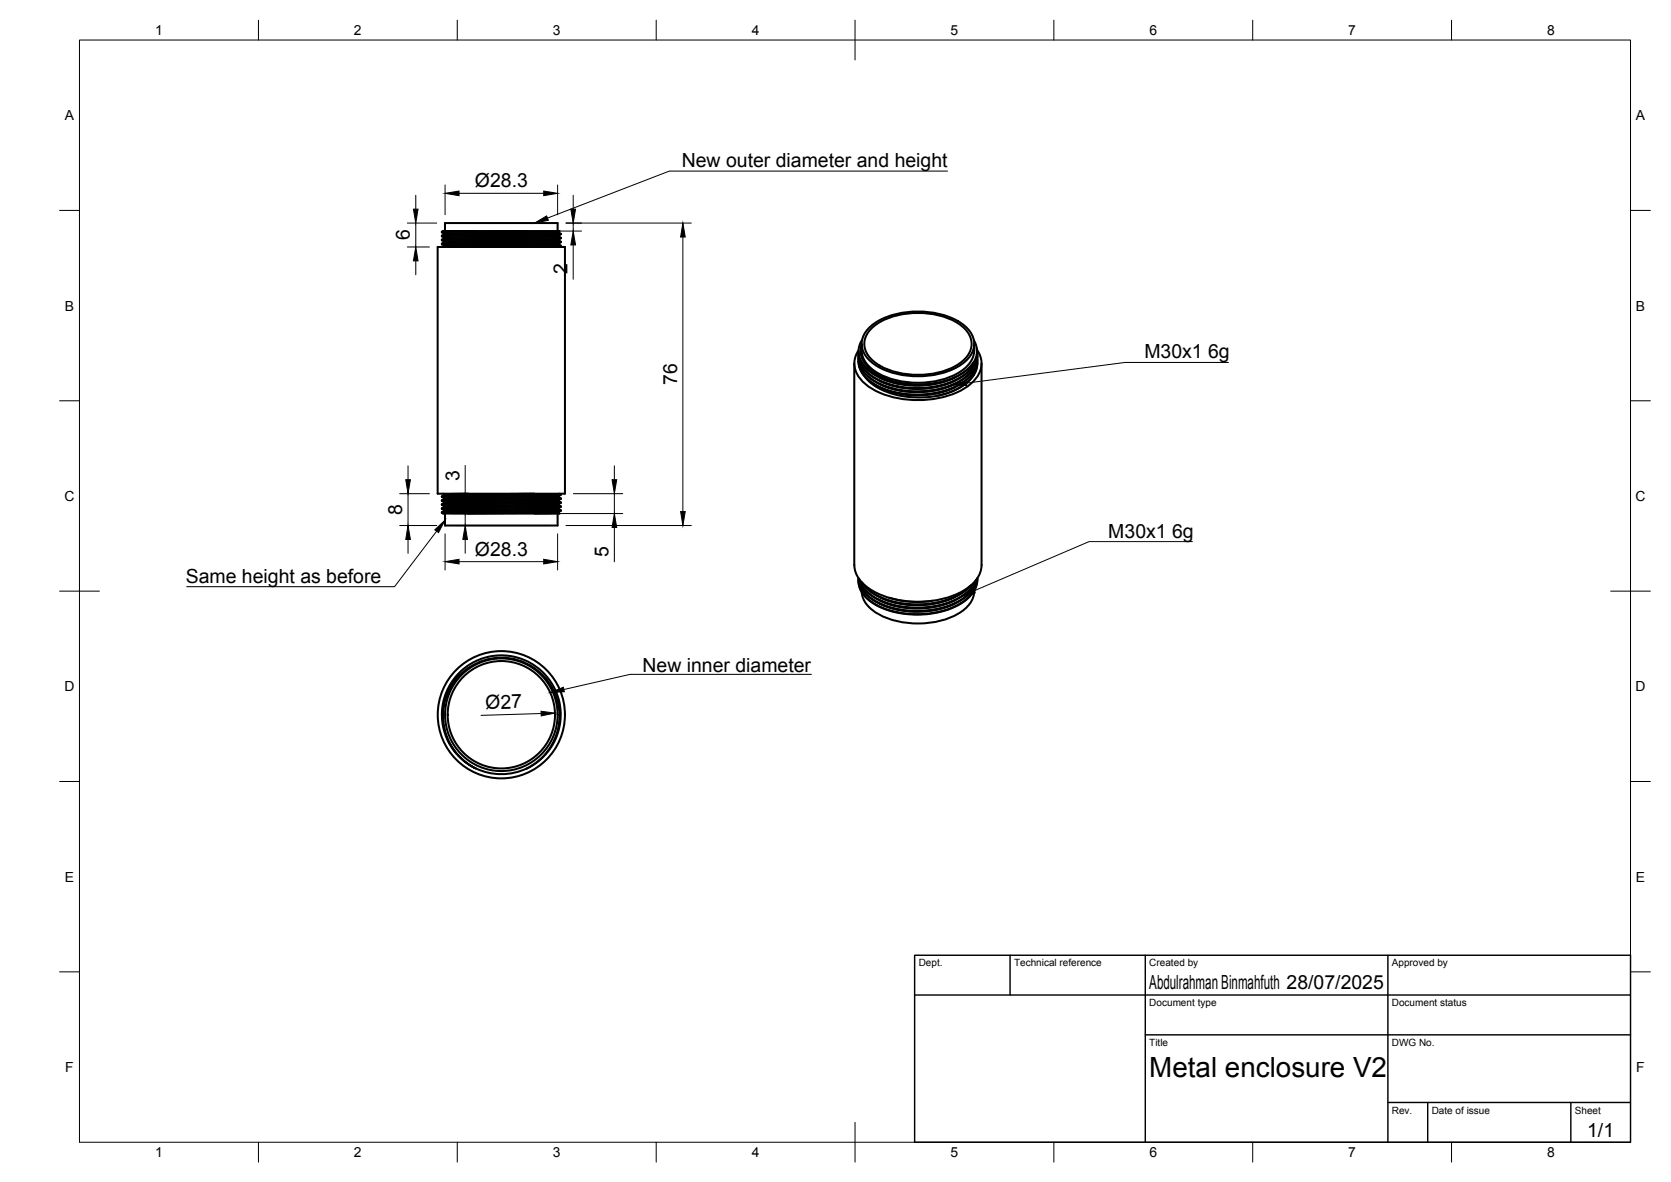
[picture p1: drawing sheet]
<svg xmlns="http://www.w3.org/2000/svg" width="420mm" height="297mm" viewBox="0 0 420 297" stroke-linecap="round" stroke-linejoin="round" font-family="sans-serif">
<!-- layer: Visible -->
<g fill="none" stroke="#000" stroke-width=".51">
<path d="M111.1 58.2l.3-.1h8.3zM111.1 59.4l.6 .3M111.1 58.4l.6 .3M111.1 58.2v.2M111.1 59.2v.2M111.7 58.7v.2M111.7 59.7v.2M111.7 58.9l-.6 .3M111.7 59.9l-.6 .3M111.9 58.1v-2h28.3v2M119.7 58.1h12.7M132.4 58.1h8.3l-.3 .1"/>
<path d="M132.4 58.1l-21.3 .3M140.4 59.2l-28.7 .5M140.4 58.2l-28.7 .5M140.4 59.4l-28.7 .5M140.4 58.4l-28.7 .5M140.4 58.2v.2M140.4 59.2v.2M140.4 59.4l.6 .3M140.4 58.4l.6 .3M141 59.7l-29.9 .5M141 59.9l-29.9 .5M141 58.9l-29.9 .5"/>
<path d="M141 58.7l-29.9 .5M141 59.9l-.6 .3M141 58.9l-.6 .3M141 58.7v.2M141 59.7v.2M110 62.1h32v62h-32zM111.1 60.2l.6 .5M111.7 60.9l-.6 .5M111.7 60.7v.2M111.7 61.7v.2M111.7 61.9l-.3 .2M140.4 61.2l-28.7 .5"/>
<path d="M140.4 60.2l-28.7 .5M140.4 61.4l-28.7 .5M140.4 60.4l-28.7 .5M140.4 60.2v.2M140.4 61.4l.6 .3M140.4 60.4l.6 .3M141 61.9l-8.6 .2M141 60.9l-29.9 .5 .6 .3M141 60.7l-29.9 .5M141 61.7l-21.3 .4M141 61.9l-.3 .2M141 60.9l-.6 .3v.2"/>
<path d="M141 60.7v.2M141 61.7v.2M214.8 91.3v50.7a8.3 8.3 0 0 0 5.3 6.8 25 25 0 0 0 22.6-.6 7.9 7.9 0 0 0 4.1-6.2v-50.7M215.9 88.3a7.2 7.2 0 0 0 4.4 6.1 23.1 23.1 0 0 0 22-.8l1.5-1.3 1.1-1.3M216.6 86.4v1.7M216.8 85.4a5.4 5.4 0 0 0 1.4 7.5 20.5 20.5 0 0 0 15.6 3.6l2-.3a21.6 21.6 0 0 1-16.9-3.2 5.6 5.6 0 0 1-2.2-6.4M218.6 82.3a19.4 19.4 0 0 1 15.3-3.8 15 15 0 0 1 9.9 4.6 5.3 5.3 0 0 1-.8 7.5 19.4 19.4 0 0 1-15.3 3.8 15 15 0 0 1-9.8-4.7 5.3 5.3 0 0 1 .7-7.4zM219.2 82.4a18.4 18.4 0 0 1 14.6-3.6 14.3 14.3 0 0 1 9.4 4.5 5 5 0 0 1-.8 7.1 18.4 18.4 0 0 1-14.5 3.6 14.3 14.3 0 0 1-9.4-4.4 5 5 0 0 1 .7-7.2zM240.1 97.3a22.8 22.8 0 0 1-18.9 .1M240.1 96.5a22.9 22.9 0 0 1-18.9 0M240.1 95.7a22.8 22.8 0 0 1-18.9 0M240.1 94.9a22.8 22.8 0 0 1-18.9 0"/>
<path d="M244.9 85.5a5.2 5.2 0 0 1 0 5.5M244.9 90.9a13.8 13.8 0 0 1-9.1 5.3M245 86.4a7 7 0 0 1-4.2 7.4 21.8 21.8 0 0 1-21-.7 6.5 6.5 0 0 1-3.1-5.1M245.6 87.5a6.5 6.5 0 0 1-3.3 6.8 22.9 22.9 0 0 1-23.1 .2 6.7 6.7 0 0 1-3.3-5.7M245.7 87.9a6 6 0 0 1-1.6 8.6 22.9 22.9 0 0 1-17.5 3.7 16.6 16.6 0 0 1-10.6-5.4 5.7 5.7 0 0 1-.1-6.8M245.7 90.8a7.7 7.7 0 0 1-4.8 6.8 22.6 22.6 0 0 1-21.1-.7l-2.1-2M245.7 89.2a7.3 7.3 0 0 1-4.1 6.4 23.1 23.1 0 0 1-22.1-.1 6.8 6.8 0 0 1-3.6-5.9M245.7 90a7.3 7.3 0 0 1-4.1 6.4 23 23 0 0 1-22.1-.1 6.8 6.8 0 0 1-3.6-5.9M245.7 91.2v.1a6.7 6.7 0 0 1-3.4 5.6l-2.9 1.5-3.6 1M245.7 90.3a7.8 7.8 0 0 1-4.9 6.7 23.1 23.1 0 0 1-21.6-.7 6.8 6.8 0 0 1-3.3-5.5M245.7 89.5a7.8 7.8 0 0 1-4.9 6.6 23.1 23.1 0 0 1-21.6-.7 6.7 6.7 0 0 1-3.3-5.5M245.7 88.7a7.8 7.8 0 0 1-4.9 6.6 23.1 23.1 0 0 1-21.5-.7 6.7 6.7 0 0 1-3.4-5.5"/>
<path d="M111.1 128.9l.3 .2h6.3M111.1 124.7l.6 .5M111.1 125.7v.2M111.1 126.8v.1M111.1 127.7v.2M111.1 128.7v.2M111.1 125.9l.6 .3M111.1 126.9l.6 .3M111.4 124.1l.3 .1M111.7 124.2v.2M111.7 125.2v.2M111.7 126.2v.2"/>
<path d="M111.7 127.2v.2M111.7 128.2v.2M111.7 124.4l-.6 .3M111.7 125.4l-.6 .3M111.7 126.4l-.6 .3M111.7 127.4l-.6 .3M111.7 128.4l-.6 .3M111.9 129.1v3h28.3v-3M117.7 124.1l-6 .1M134.4 124.1l-22.7 .3M140.4 127.7l-28.7 .5M140.4 128.7l-22.7 .4"/>
<path d="M140.4 128.9l.3 .2h-23M140.4 124.9l-28.7 .5M140.4 125.9l-28.7 .5M140.4 126.9l-28.7 .5M140.4 127.9l-28.7 .5M140.4 128.9l-6 .2M140.4 124.7l-28.7 .5M140.4 125.7l-28.7 .5M140.4 126.7l-28.7 .5M140.4 124.7v.2M140.4 125.7v.2M140.4 126.7v.2"/>
<path d="M140.4 124.9l.6 .4M140.4 125.9l.6 .3M140.4 126.9l.6 .3M140.4 127.9l.6 .3M140.7 124.1l.3 .1M141 128.2l-29.9 .5M141 124.2l-29.9 .5M141 125.3l-29.9 .4M141 126.2l-29.9 .6M141 127.2l-29.9 .5M141 128.4l-29.9 .5M141 127.4l-29.9 .5 .6 .3"/>
<path d="M141 126.4l-29.9 .5M141 125.4l-29.9 .5M141 124.4l-29.9 .5M141 124.2l-.6 .5M141 127.4l-.6 .3v.2M141 128.4l-.6 .3v.2M141 125.3v.1M141 126.2v.2M141 127.2v.2M141 128.2v.2M141 126.4l-.6 .3M141 125.4l-.6 .3"/>
<path d="M216 145.5a9.6 9.6 0 0 0 6.8 6.1 23.3 23.3 0 0 0 19.2-1.8l.4-.3a7.8 7.8 0 0 0 3-3.8M216 145.5a9.9 9.9 0 0 0 6.9 6 23.3 23.3 0 0 0 19.4-2l.4-.3a8.1 8.1 0 0 0 2.7-3.4M216.6 146.3a13.8 13.8 0 0 0 10 5.4 21.9 21.9 0 0 0 16.5-3.6l1.1-1.1M216.9 146.5a15.1 15.1 0 0 0 10.7 5.2 21.1 21.1 0 0 0 15.7-3.8l.5-.5M223.6 150.2a24.1 24.1 0 0 0 10.8 .8M240.1 150a22.8 22.8 0 0 1-18.9 .1M240.1 150.9a22.9 22.9 0 0 1-18.9 0M240.1 151.7a22.8 22.8 0 0 1-18.9 0M245 148.4a6.8 6.8 0 0 1-4.1 5.9 21.9 21.9 0 0 1-20.9-.5 6.7 6.7 0 0 1-3.3-5M245.7 145.4a9.1 9.1 0 0 1-6 6.4 23.1 23.1 0 0 1-20.4-1.3 7 7 0 0 1-3.4-5.2 7.6 7.6 0 0 0 4.8 6.2 23.1 23.1 0 0 0 21.7-1.1 7.5 7.5 0 0 0 3.3-5 7.4 7.4 0 0 1-4.3 6.3 23.2 23.2 0 0 1-21.9-.2 6.7 6.7 0 0 1-3.6-5.9M245.7 145.5a7.8 7.8 0 0 1-4.9 6.6 23.1 23.1 0 0 1-21.5-.7 6.7 6.7 0 0 1-3.4-5.4M115.3 169.2a14.9 14.9 0 0 1 22.9 1.7 14.9 14.9 0 0 1-5.8 22.2 14.7 14.7 0 0 0 5.1-22.3 14.7 14.7 0 0 0-22.9 0 14.7 14.7 0 0 0 5.1 22.3 14.9 14.9 0 0 1-4.4-23.9z"/>
<path d="M132.5 193.1a14.9 14.9 0 0 1-12.8 0"/>
<circle cx="126.1" cy="179.6" r="16"/>
<circle cx="126.1" cy="179.6" r="14.2"/>
<circle cx="126.1" cy="179.6" r="13.5"/>
</g>
<!-- layer: BORDER -->
<g fill="none" stroke="#000" stroke-width=".25">
<path d="M20 10.1h390v276.9h-390zM65 5.1v5M115 5.1v5M165 5.1v5M215 5.1v10M265 5.1v5M315 5.1v5M365 5.1v5M15 52.9h5M410 52.9h5M15 100.7h5M410 100.7h5"/>
<path d="M15 148.6h10M405 148.6h10M15 196.4h5M410 196.4h5M15 244.2h5M410 244.2h5M65 287v5M115 287v5M165 287v5M215 282.1v9.9M265 287v5M315 287v5"/>
<path d="M365 287v5"/>
</g>
<!-- layer: TITLEBLOCK -->
<path d="M230 240.1h180v46.9h-180zM230 250h180M254 240.1v9.9M288 240.1v46.9M349 240.1v46.9M288 260.1h122M349 277.1h61M359 277.1v9.9M395 277.1v9.9" fill="none" stroke="#000" stroke-width=".36"/>
<!-- layer: FD_Dimensions -->
<g fill="none" stroke="#000" stroke-width=".25">
<path d="M102.4 56.1h7.4M104.5 49.1v3.5M104.5 56.1v6M111.9 46.5v7.5M115.4 48.6h21.3M121.8 58.1h24.4M140.2 46.5v7.5M142.3 56.1h31.5M144.1 49.1v3.5M144.1 56.1v2M171.7 59.6v69M102.4 62.1h5.6"/>
<path d="M104.5 65.6v3.5M144.1 61.6v8.6M102.6 117.1v3.5M117 117v8.6M154.5 117.1v3.5M100.5 132.1h9.3M100.5 124.1h7.5M102.6 124.1v8M102.6 135.6v3.5M111.9 134.2v9M113.5 129.1h43.1M114.9 132.1h23.2"/>
<path d="M117 129.1v3M117 135.6v3.5M140.2 134.2v9M142.3 132.1h31.5M144.2 124.1h12.4M154.5 124.1v5M154.5 132.6v8.6M115.4 141.1h21.3M136.1 179.3l-15.2 .5"/>
</g>
<g fill="#000" stroke="#000" stroke-width=".25">
<path d="M103.9 52.6h1.2l-.6 3.5zM111.9 48.6l3.5-.6v1.2zM136.7 48l3.5 .6-3.5 .6zM143.5 52.6h1.2l-.6 3.5zM171.7 56.1l.6 3.5h-1.2zM104.5 62.1l.6 3.5h-1.2zM144.1 58.1l.6 3.5h-1.2zM102.6 132.1l.6 3.5h-1.2zM102 120.6h1.2l-.6 3.5zM117 132.1l.5 3.5h-1.1zM116.4 125.6h1.1l-.5 3.5zM153.9 120.6h1.2l-.6 3.5z"/>
<path d="M154.5 129.1l.6 3.5h-1.2zM171.1 128.6h1.2l-.6 3.5zM111.9 141.1l3.5-.5v1.1zM136.7 140.6l3.5 .5-3.5 .6zM136 178.7l3.6 .5-3.5 .7z"/>
</g>
<!-- layer: Leaders -->
<path d="M134.4 56.1l3.1-1.8 .4 1.1zM109.3 133.1l2.6-2.4-1.6 3.1zM138.4 174l3.2-1.3 .3 1.1z" fill="#000" stroke="#000" stroke-width=".25"/>
<path d="M238.3 43h-70l-30.6 11.8M109.8 133.5l-10.6 13.9h-52.3M204 169.5h-45.6l-16.6 3.8" fill="none" stroke="#000" stroke-width=".25"/>
<!-- layer: Hole Notes -->
<path d="M239.6 96.7l3.4-1 .1 1.2zM241.8 149.8l3-1.9 .4 1.1z" fill="#000" stroke="#000" stroke-width=".25"/>
<path d="M308.9 91.1h-26l-39.9 5.2M299.8 136.1h-26l-28.8 12.3" fill="none" stroke="#000" stroke-width=".25"/>
<text font-size="7" x="289" y="270.6">Metal enclosure V2</text>
<g font-size="4.9">
<text x="171.4" y="42">New outer diameter and height</text>
<text x="119.4" y="47">Ø28.3</text>
<text x="103.1" y="60.4" transform="rotate(-90 103.1 60.4)">6</text>
<text x="142.7" y="68.9" transform="rotate(-90 142.7 68.9)">2</text>
<text x="287.7" y="90.1">M30x1</text>
<text x="303.8" y="90.1">6g</text>
<text x="170.2" y="96.8" transform="rotate(-90 170.2 96.8)">76</text>
<text x="115.5" y="120.9" transform="rotate(-90 115.5 120.9)">3</text>
<text x="101.1" y="129.4" transform="rotate(-90 101.1 129.4)">8</text>
<text x="278.7" y="135.1">M30x1</text>
<text x="294.7" y="135.1">6g</text>
<text x="119.4" y="139.6">Ø28.3</text>
<text x="153" y="140" transform="rotate(-90 153 140)">5</text>
<text x="46.7" y="146.4">Same height as before</text>
<text x="161.6" y="168.8">New inner diameter</text>
<text x="122.1" y="178.2" transform="rotate(-2 122.1 178.2)">Ø27</text>
<text x="289" y="248.5">Abdulrahman Binmahfuth 28/07/2025</text>
<text x="399.1" y="285.7">1/1</text>
</g>
<g font-size="3.5">
<text x="39" y="8.8">1</text>
<text x="89" y="8.8">2</text>
<text x="139" y="8.8">3</text>
<text x="189" y="8.8">4</text>
<text x="239" y="8.8">5</text>
<text x="289" y="8.8">6</text>
<text x="339" y="8.8">7</text>
<text x="389" y="8.8">8</text>
<text x="16.3" y="30.2">A</text>
<text x="411.3" y="30.2">A</text>
<text x="16.3" y="78">B</text>
<text x="411.3" y="78">B</text>
<text x="16.2" y="125.9">C</text>
<text x="411.2" y="125.9">C</text>
<text x="16.2" y="173.7">D</text>
<text x="411.2" y="173.7">D</text>
<text x="16.3" y="221.6">E</text>
<text x="411.3" y="221.6">E</text>
<text x="16.4" y="269.4">F</text>
<text x="411.4" y="269.4">F</text>
<text x="39" y="290.8">1</text>
<text x="89" y="290.8">2</text>
<text x="139" y="290.8">3</text>
<text x="189" y="290.8">4</text>
<text x="239" y="290.8">5</text>
<text x="289" y="290.8">6</text>
<text x="339" y="290.8">7</text>
<text x="389" y="290.8">8</text>
</g>
<g font-size="2.5">
<text x="231" y="242.9">Dept.</text>
<text x="255" y="242.9">Technical reference</text>
<text x="289" y="242.9">Created by</text>
<text x="350" y="242.9">Approved by</text>
<text x="289" y="252.8">Document type</text>
<text x="350" y="252.8">Document status</text>
<text x="289" y="262.9">Title</text>
<text x="350" y="262.9">DWG No.</text>
<text x="350" y="279.9">Rev.</text>
<text x="360" y="279.9">Date of issue</text>
<text x="396" y="279.9">Sheet</text>
</g>
</svg>
